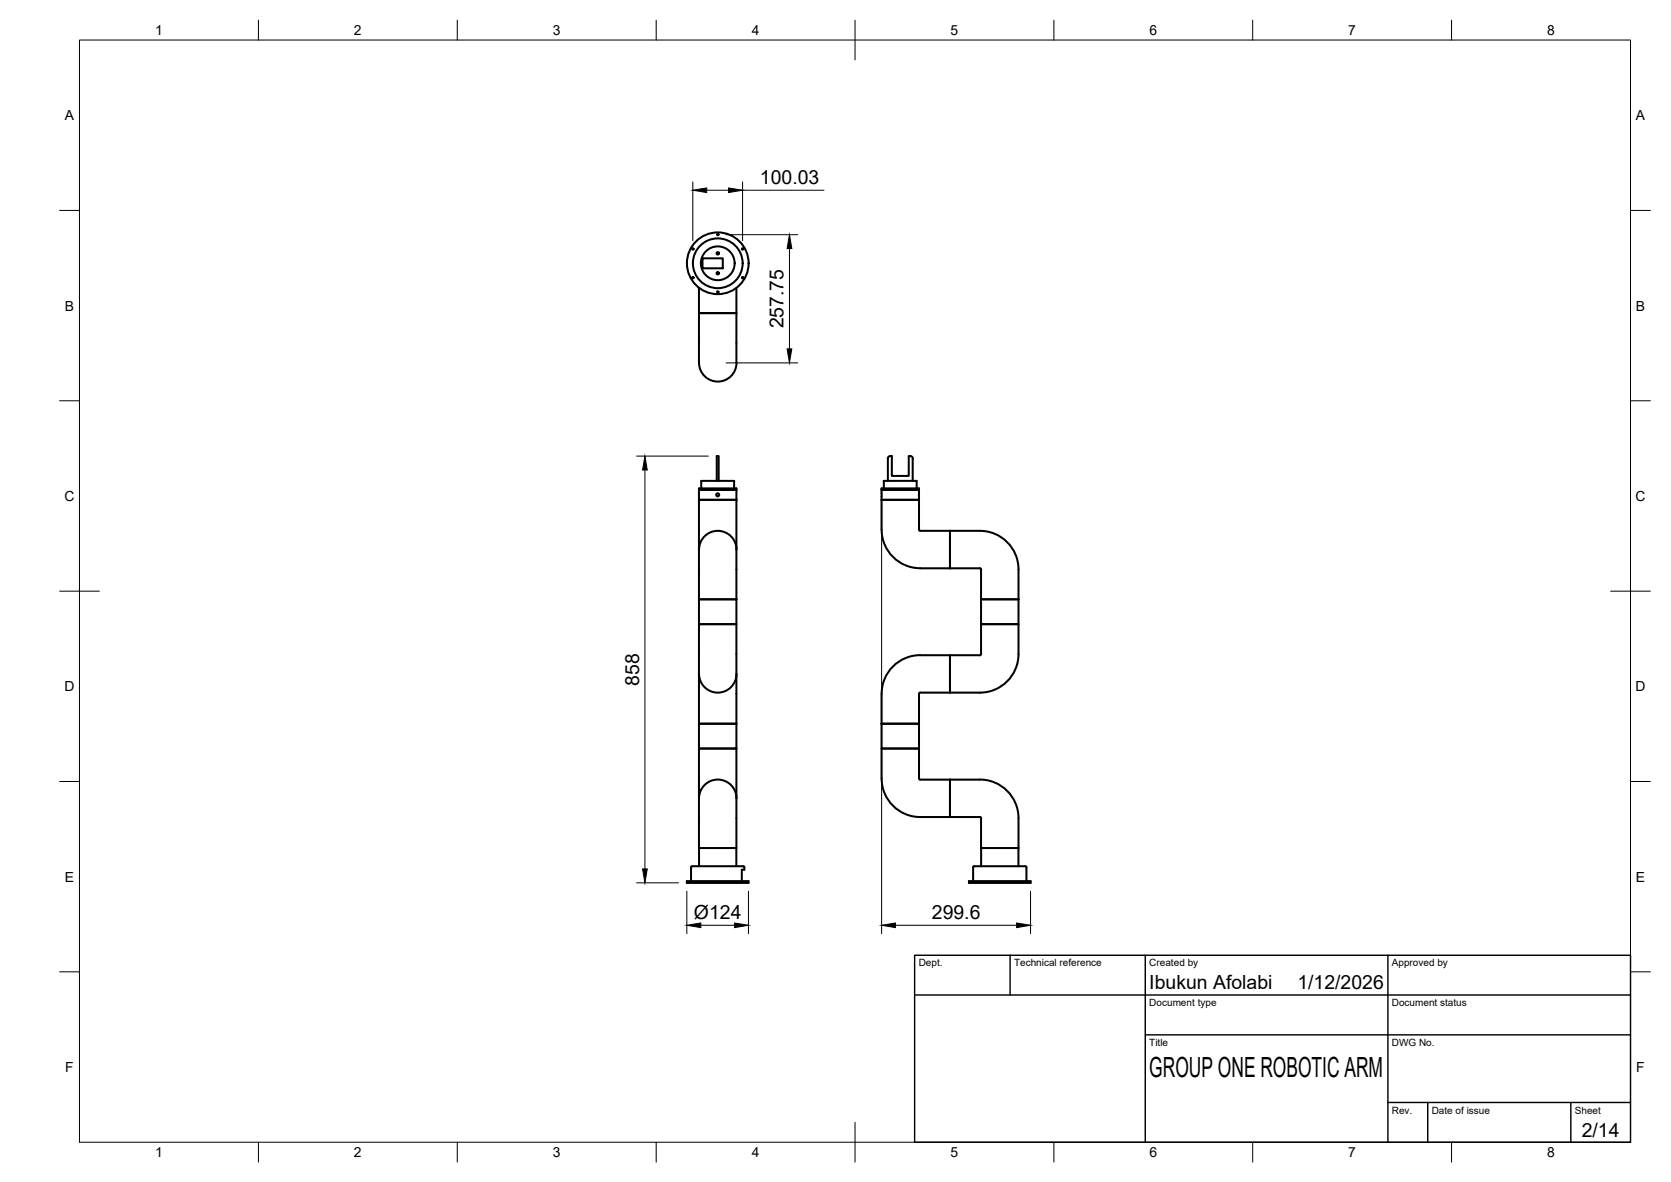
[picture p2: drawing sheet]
<svg xmlns="http://www.w3.org/2000/svg" width="420mm" height="297mm" viewBox="0 0 420 297" stroke-linecap="round" stroke-linejoin="round" font-family="sans-serif">
<!-- layer: Visible -->
<g fill="none" stroke="#000" stroke-width=".51">
<path d="M175.7 72.4v6.3h9.5v-6.3M175.7 78.7h9.5v11.5a4.8 4.8 0 0 1-4.7 5.7 4.8 4.8 0 0 1-4.8-5.7zM176.6 64.9h5.1v2.5h-5.1zM175.7 138.1v12.5M175.7 125.6h9.5M175.7 125.6v12.5M175.7 125.6v-2.5h9.5v2.5M175.7 122.7h9.5v.4h-9.5zM175.8 138.1a4.7 4.7 0 0 1 4.7-4.7 4.7 4.7 0 0 1 4.7 4.7M176.3 122.7v-1.9h8.3v1.9M180.2 120.8v-6.2h.5v6.2M185.2 138.1v12.5"/>
<path d="M185.2 125.6v12.5M221.7 125.6h9.4M221.7 133.1v-10.4h9.4v.4h-9.4h9.4v10l.1 .3h15.2M221.7 133.1a9.7 9.7 0 0 0 9.7 9.7h15M222.2 122.7v-1.9h8.3v1.9M223.2 120.8v-5.6l.2-.4 .8-.2v5h4.3v-5a.76 .76 0 0 1 1 .6v5.6M238.9 133.4v9.4M246.4 133.4a9.7 9.7 0 0 1 9.7 9.7v7.5M175.7 150.6h9.5M175.7 150.6v6.3h9.5v-6.3M246.4 142.8l.3 .3M246.7 150.6h9.4"/>
<path d="M246.7 150.6v6.3h9.4v-6.3M246.7 143.1v7.5M175.7 169.4v12.5M175.7 169.4v-12.5h9.5v12.5M175.8 169.4a4.7 4.7 0 0 0 4.7 4.7 4.7 4.7 0 0 0 4.7-4.7M185.2 169.4v12.5h-9.5M221.7 174.4v7.5M246.4 174.1h-15.2l-.1 .3v7.5h-9.4M246.4 164.7h-7.5v9.4v-9.4h-7.5a9.7 9.7 0 0 0-9.7 9.6M246.7 164.4v-7.5h9.4v7.5a9.7 9.7 0 0 1-9.7 9.7M246.7 164.4l-.3 .3M175.7 181.9h9.5v6.2h-9.5z"/>
<path d="M221.7 195.6v-7.5h9.4v7.5l.1 .3h15.2M221.7 181.9h9.4v6.2h-9.4zM221.7 195.6a9.7 9.7 0 0 0 9.7 9.7h7.5v-9.4v9.4h7.5M246.4 195.9a9.7 9.7 0 0 1 9.7 9.7v12.1M173.8 217.9v3.5M173.8 217.9a1.61 1.61 0 0 1 1.6-.2h10.1a1.7 1.7 0 0 1 1.7 .2v.7h-.7v2.8M175.7 213.1h9.5v-25h-9.5l.1 29.6M175.8 200.6a4.7 4.7 0 0 1 4.7-4.7 4.7 4.7 0 0 1 4.7 4.7M185.1 213.1v4.6M246.4 205.3l.3 .3M246.7 205.6v7.5h9.4M246.7 213.1v4.6"/>
<path d="M172.7 221.4h15.5v.5h-15.5zM243.6 221.4h15.5v.5h-15.5zM244.7 221.4v-3.5a1.59 1.59 0 0 1 1.6-.2h10.1a1.69 1.69 0 0 1 1.7 .2v3.5"/>
<circle cx="180.5" cy="58.9" r=".18"/>
<circle cx="174.2" cy="69.8" r=".18"/>
<circle cx="174.2" cy="62.6" r=".18"/>
<circle cx="180.5" cy="66.2" r="7.8"/>
<circle cx="180.5" cy="66.2" r="6.3"/>
<circle cx="180.5" cy="66.2" r="4.2"/>
<circle cx="180.5" cy="68.7" r=".31"/>
<circle cx="180.5" cy="63.7" r=".31"/>
<circle cx="180.5" cy="73.4" r=".18"/>
<circle cx="186.7" cy="69.8" r=".18"/>
<circle cx="186.7" cy="62.6" r=".18"/>
<circle cx="180.5" cy="124.4" r=".37"/>
</g>
<!-- layer: BORDER -->
<g fill="none" stroke="#000" stroke-width=".25">
<path d="M20 10.1h390v276.9h-390zM65 5.1v5M115 5.1v5M165 5.1v5M215 5.1v10M265 5.1v5M315 5.1v5M365 5.1v5M15 52.9h5M410 52.9h5M15 100.7h5M410 100.7h5"/>
<path d="M15 148.6h10M405 148.6h10M15 196.4h5M410 196.4h5M15 244.2h5M410 244.2h5M65 287v5M115 287v5M165 287v5M215 282.1v9.9M265 287v5M315 287v5"/>
<path d="M365 287v5"/>
</g>
<!-- layer: TITLEBLOCK -->
<path d="M230 240.1h180v46.9h-180zM230 250h180M254 240.1v9.9M288 240.1v46.9M349 240.1v46.9M288 260.1h122M349 277.1h61M359 277.1v9.9M395 277.1v9.9" fill="none" stroke="#000" stroke-width=".36"/>
<!-- layer: FD_Dimensions -->
<g fill="none" stroke="#000" stroke-width=".25">
<path d="M174.2 45.7v14.8M177.7 47.8h5.5M182.6 59h18M186.7 45.7v14.8M186.7 47.8h20.5M198.5 62.5v25.2M182.6 91.2h18M160.1 114.6h18M162.2 118.1v100.3M221.7 126.8v107.8M160.1 221.9h10.5M172.7 224v10.6"/>
<path d="M176.2 232.5h8.5M188.2 224v10.6M225.2 232.5h30.4M259.1 224v10.6"/>
</g>
<path d="M174.2 47.8l3.5-.6v1.2zM183.2 47.2l3.5 .6-3.5 .6zM198.5 59l.6 3.5h-1.2zM197.9 87.7h1.2l-.6 3.5zM162.2 114.6l.6 3.5h-1.2zM161.6 218.4h1.2l-.6 3.5zM172.7 232.5l3.5-.5v1.1zM184.7 232l3.5 .5-3.5 .6zM221.7 232.5l3.5-.5v1.1zM255.6 232l3.5 .5-3.5 .6z" fill="#000" stroke="#000" stroke-width=".25"/>
<text font-size="7" x="289" y="270.6">GROUP ONE ROBOTIC ARM</text>
<g font-size="4.9">
<text x="191.1" y="46.3">100.03</text>
<text x="197" y="82.5" transform="rotate(-90 197 82.5)">257.75</text>
<text x="160.7" y="172.3" transform="rotate(-90 160.7 172.3)">858</text>
<text x="174.5" y="231">Ø124</text>
<text x="234.3" y="231.1">299.6</text>
<text x="289" y="248.5">Ibukun Afolabi</text>
<text x="326.2" y="248.5">1/12/2026</text>
<text x="397.7" y="285.7">2/14</text>
</g>
<g font-size="3.5">
<text x="39" y="8.8">1</text>
<text x="89" y="8.8">2</text>
<text x="139" y="8.8">3</text>
<text x="189" y="8.8">4</text>
<text x="239" y="8.8">5</text>
<text x="289" y="8.8">6</text>
<text x="339" y="8.8">7</text>
<text x="389" y="8.8">8</text>
<text x="16.3" y="30.2">A</text>
<text x="411.3" y="30.2">A</text>
<text x="16.3" y="78">B</text>
<text x="411.3" y="78">B</text>
<text x="16.2" y="125.9">C</text>
<text x="411.2" y="125.9">C</text>
<text x="16.2" y="173.7">D</text>
<text x="411.2" y="173.7">D</text>
<text x="16.3" y="221.6">E</text>
<text x="411.3" y="221.6">E</text>
<text x="16.4" y="269.4">F</text>
<text x="411.4" y="269.4">F</text>
<text x="39" y="290.8">1</text>
<text x="89" y="290.8">2</text>
<text x="139" y="290.8">3</text>
<text x="189" y="290.8">4</text>
<text x="239" y="290.8">5</text>
<text x="289" y="290.8">6</text>
<text x="339" y="290.8">7</text>
<text x="389" y="290.8">8</text>
</g>
<g font-size="2.5">
<text x="231" y="242.9">Dept.</text>
<text x="255" y="242.9">Technical reference</text>
<text x="289" y="242.9">Created by</text>
<text x="350" y="242.9">Approved by</text>
<text x="289" y="252.8">Document type</text>
<text x="350" y="252.8">Document status</text>
<text x="289" y="262.9">Title</text>
<text x="350" y="262.9">DWG No.</text>
<text x="350" y="279.9">Rev.</text>
<text x="360" y="279.9">Date of issue</text>
<text x="396" y="279.9">Sheet</text>
</g>
</svg>
